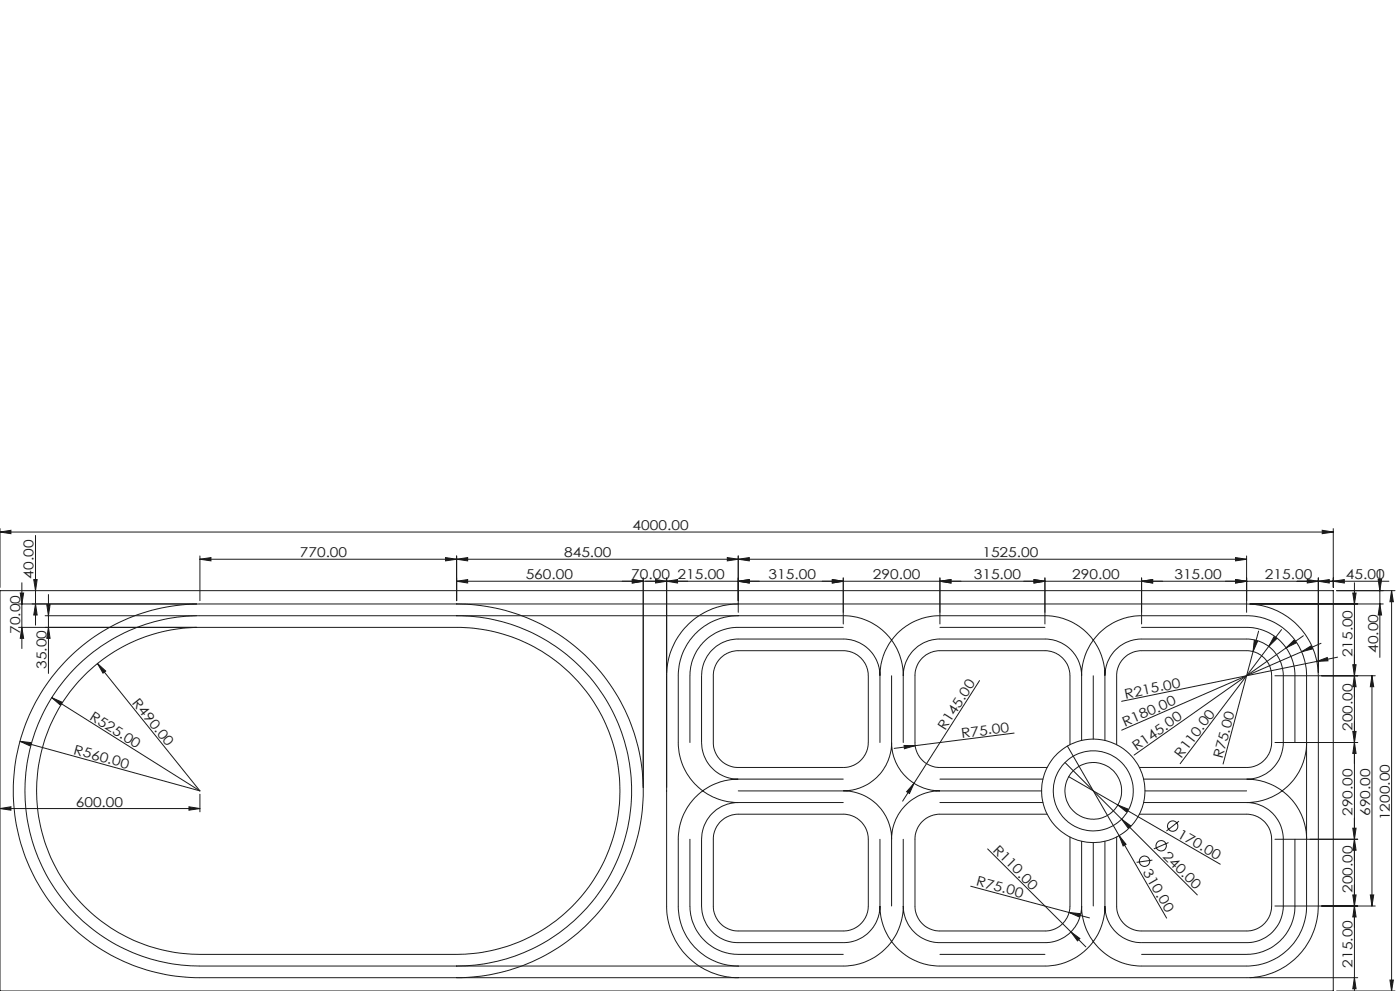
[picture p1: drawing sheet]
<svg xmlns="http://www.w3.org/2000/svg" width="420mm" height="297mm" viewBox="0 0 420 297" stroke-linecap="round" stroke-linejoin="round" font-family="sans-serif">
<g fill="none" stroke="#191924" stroke-width=".3">
<path d="M0 159.5l3.3-.6v1zM0 158.4v17.6M0 159.5h400M396.7 158.9l3.3 .6-3.3 .4zM400 158.4v17.6M0 177h400v120h-400zM6.1 177.7h1l-.5 3.3zM6.6 174.7v19.7M10.1 173.7h1l-.4 3.3zM10.7 160.5v26.9M14.5 178.2v23.6M60 167.6l3.3-.5v1z"/>
<path d="M60 166.6v13.4M60 167.6h314M133.7 167.1l3.3 .5-3.3 .5zM137 174.2l3.3-.5v1zM137 167.6l3.3-.5v1zM137 174.2h279.7M137 166.6v13.4M189.7 173.7l3.3 .5-3.3 .5zM193 173.2v62.8M196.7 173.7l3.3 .5-3.3 .5zM200 173.2v98.3a21.5 21.5 0 0 0 21.5 21.5M200 174.2l3.3-.5v1z"/>
<path d="M218.2 167.1l3.3 .5-3.3 .5zM221.5 174.2l3.3-.5v1zM221.5 167.6l3.3-.5v1zM221.5 166.6v16.9M249.7 173.7l3.3 .5-3.3 .5zM253 173.2v13.8M282 174.2l3.3-.5v1zM282 173.2v13.8M310.2 173.7l3.3 .5-3.3 .5zM313.5 173.2v13.8M342.5 174.2l3.3-.5v1zM342.5 173.2v13.8"/>
<path d="M370.7 167.1l3.3 .5-3.3 .5zM370.7 173.7l3.3 .5-3.3 .5zM374 166.6v16.9M392.2 173.7l3.3 .5-3.3 .5zM395.5 174.2l3.3-.5v1zM395.5 173.2v28.3M400 174.2l3.3-.5v1zM401 177h17.5M405.8 177.7h1l-.5 3.3zM406.3 174.7v122.4M413.5 173.7h1l-.6 3.3zM413.9 170.7v26.3"/>
<path d="M417.5 177v120M417.5 177l.5 3.3h-1zM5.6 181h53.4M5.6 188h53.4M6.6 188l.5 3.3h-1zM10.7 181l.4 3.3h-1zM13.5 184.5h45.5M14 181.2h1l-.5 3.3zM14.5 188l.5 3.3h-1zM20.4 197.4a56.1 56.1 0 0 1 39.6-16.4h314a21.6 21.6 0 0 1 21.5 21.5v69a21.5 21.5 0 0 1-21.5 21.5h-314a56 56 0 0 1-51.7-34.6 56 56 0 0 1 12.1-61zM29.2 198.9l2.5 2.2-.8 .7zM29.2 198.9l30.8 38.1"/>
<path d="M137 181a56 56 0 0 1 56 56 56 56 0 0 1-56 56M137 184.5a52.5 52.5 0 0 1 52.5 52.5 52.5 52.5 0 0 1-52.5 52.5M216.2 197.2l1.2-1 1.4-.7 2.3-.5h31.9a7.5 7.5 0 0 1 7.5 7.5v20a7.5 7.5 0 0 1-7.5 7.5h-31.5a7.5 7.5 0 0 1-7.5-7.5v-20.4l.6-2.6zM221.5 181a21.5 21.5 0 0 0-21.5 21.5M221.5 184.5a18 18 0 0 0-18 18v20a18 18 0 0 0 18 18M253 188h-31.5a14.5 14.5 0 0 0-14.5 14.5v20M282 188h31.5M342.5 188h31.5a14.5 14.5 0 0 1 14.5 14.5v20M375 181h40M375.9 195.3l-9 33.7M376.3 191.9l1 .3-1.4 3.1zM377.6 189.2l-1.7 6.1"/>
<path d="M380.6 193.7l-26.6 35.2M382.2 190.8l.8 .6-2.4 2.3zM384.5 188.7l-3.9 5M385.8 194.2l2.4-2.4 .6 .9zM385.8 194.2l-45.6 32.1M390.5 195.3l2.8-1.7 .4 .9zM390.5 195.3l-54 23.5M391 190.5l-5.2 3.7M395 198.2l3.2-1.1 .2 .9zM396.3 192.8l-5.8 2.5M401.3 197l-64.8 13.2M405.8 199.2h1l-.5 3.3z"/>
<path d="M413.9 181l.6 3.3h-1zM15.5 209.1l3.1 1.3-.5 .9zM15.5 209.1l44.5 27.9M25.3 202.4a48.7 48.7 0 0 1 34.7-14.4h77a49 49 0 0 1 49 49 49 49 0 0 1-49 49h-77a49 49 0 0 1-45.3-30.2 49 49 0 0 1 10.6-53.4zM264 202.5a11 11 0 0 0-11-11h-31.5a11 11 0 0 0-11 11v20a11 11 0 0 0 11 11M264 202.5a17.9 17.9 0 0 1 18-18h31.5a17.9 17.9 0 0 1 18 18M264 202.5v20M267.5 202.5v20M271 202.5a17.9 17.9 0 0 0-18-18h-193a52.5 52.5 0 0 0-52.5 52.5 52.5 52.5 0 0 0 52.5 52.5h193a18 18 0 0 0 18-18M271 202.5a11 11 0 0 1 11-11h31.5a11 11 0 0 1 11 11M271 202.5v20M293.9 204l-19.7 30.7"/>
<path d="M304.2 219.7l-29.7 3.8M324.5 202.5a17.9 17.9 0 0 1 18-18h31.5a17.9 17.9 0 0 1 18 18v69a18 18 0 0 1-18 18h-31.5a18 18 0 0 1-18-18M324.5 202.5v19.4M328 202.5v19M331.5 202.5v19.4M331.5 202.5a11 11 0 0 1 11-11h31.5a11 11 0 0 1 11 11v20a11 11 0 0 1-11 11M405.8 219.2h1l-.5 3.3zM406.3 202.5l.5 3.3h-1zM411.6 202.5l.5 3.3h-1zM411.6 202.5v69M412.6 202.5h-30.1M6 222.2l3.3 .4-.3 1z"/>
<path d="M6 222.2l54 14.8M60 238v5.3M221.5 233.5a18.1 18.1 0 0 0-18 18v20a18 18 0 0 0 18 18M221.5 237h31.5M221.5 233.5h31.5M253 237a14.5 14.5 0 0 1 14.5 14.5M267.5 222.5a14.6 14.6 0 0 0 14.5 14.5M267.5 222.5a14.5 14.5 0 0 1-14.5 14.5M271.2 223.4l3.3 .1-3.2 .9zM274.2 234.7l-1.4 3.1-.8-.5zM274.2 234.7l-3.4 5.4M274.5 223.5l-6.2 .8"/>
<path d="M282 237a14.5 14.5 0 0 0-14.5 14.5M282 237h30.5M282 233.5h30.9M319.5 228.5l39.7 39.7M320.2 223.6l29.8 51.6M320.6 232.8l45.5 26.2M321 223.2v-20.7a7.5 7.5 0 0 0-7.5-7.5h-31.5a7.5 7.5 0 0 0-7.5 7.5v20a7.5 7.5 0 0 0 7.5 7.5h32.1M335 223.2v-20.7a7.5 7.5 0 0 1 7.5-7.5h31.5a7.5 7.5 0 0 1 7.5 7.5v20a7.5 7.5 0 0 1-7.5 7.5h-32.2M343.1 233.5h30.9M343.5 237h30.5M374 233.5a18 18 0 0 1 18 18M382.5 222.5h24.8"/>
<path d="M392 222.5a18 18 0 0 1-18 18M406.3 222.5l.5 3.3h-1zM0 242.3l3.3-.5v1zM0 242.3h60M56.7 241.8l3.3 .5-3.3 .5zM207 251.5v20a14.6 14.6 0 0 0 14.5 14.5h31.5M216.2 246.2l1.2-1 1.4-.7 2.3-.5h31.9a7.5 7.5 0 0 1 7.5 7.5v20a7.5 7.5 0 0 1-7.5 7.5h-31.5a7.5 7.5 0 0 1-7.5-7.5v-20.4l.6-2.6zM221.5 240.5a11 11 0 0 0-11 11v20a11 11 0 0 0 11 11h31.5a11 11 0 0 0 11-11M221.5 240.5h31.5M264 251.5v20M267.5 251.5v20M271 251.5v20"/>
<path d="M282 240.5h30.9M296.3 254.4l29.5 29.4M314.1 244h-32.1a7.5 7.5 0 0 0-7.5 7.5v20a7.5 7.5 0 0 0 7.5 7.5h31.5a7.5 7.5 0 0 0 7.5-7.5v-20.6M324.5 252.1v19.4M328 252.5v19M331.5 252.1v19.4M335.4 241.3l3.1 1.2-.5 .8zM335.7 250.4l2.1 2.6-.9 .5zM336.5 245.5l2.7 2-.7 .7zM341.8 244h32.2a7.5 7.5 0 0 1 7.5 7.5v20a7.5 7.5 0 0 1-7.5 7.5h-31.5a7.5 7.5 0 0 1-7.5-7.5v-20.6M343.1 240.5h30.9M345.7 257.8l-4.7 .6"/>
<path d="M350.6 252.5l-4.5 1.9M353.7 246.1l-3.8 3M374 240.5a11 11 0 0 1 11 11v20a11 11 0 0 1-11 11h-31.5a11 11 0 0 1-11-11M382.5 251.5h24.8M388.5 251.5v20a14.5 14.5 0 0 1-14.5 14.5h-31.5M405.8 248.2h1l-.5 3.3zM406.3 251.5l.5 3.3h-1zM264 271.5a18 18 0 0 0 18 18h31.5a18 18 0 0 0 18-18M271 271.5a11 11 0 0 0 11 11h31.5a11 11 0 0 0 11-11M291.2 265.6l35.6 9.5M320.7 273.5l3.4 .3-.3 1zM321.3 279.3l2.7 2-.7 .7z"/>
<path d="M405.8 268.2h1l-.5 3.3zM406.3 271.5l.5 3.3h-1zM411.1 268.2h1l-.5 3.3zM412.6 271.5h-30.1M282 286h31.5M375 293h32.3M401 297h17.5M406.3 293l.5 3.3h-1zM417 293.7h1l-.5 3.3z"/>
<circle cx="328" cy="237" r="12"/>
<circle cx="328" cy="237" r="8.5"/>
<circle cx="328" cy="237" r="15.5"/>
<circle cx="343.4" cy="258.1" r="1.56"/>
<circle cx="348.3" cy="253.5" r="1.56"/>
<circle cx="351.8" cy="247.6" r="1.55"/>
</g>
<g fill="#191924">
<path d="M29.2 198.9l2.5 2.2-.8 .7z"/>
<path d="M321.3 279.3l2.7 2-.7 .7z"/>
<path d="M15.5 209.1l3.1 1.3-.5 .9z"/>
<path d="M6 222.2l3.3 .4-.3 1z"/>
<path d="M320.7 273.5l3.4 .3-.3 1z"/>
<path d="M271.2 223.4l3.3 .1-3.2 .9z"/>
<path d="M395 198.2l3.2-1.1 .2 .9z"/>
<path d="M390.5 195.3l2.8-1.7 .4 .9z"/>
<path d="M385.8 194.2l2.4-2.4 .6 .9z"/>
<path d="M382.2 190.8l.8 .6-2.4 2.3z"/>
<path d="M274.2 234.7l-1.4 3.1-.8-.5z"/>
<path d="M376.3 191.9l1 .3-1.4 3.1z"/>
<path d="M335.7 250.4l2.1 2.6-.9 .5z"/>
<path d="M336.5 245.5l2.7 2-.7 .7z"/>
<path d="M335.4 241.3l3.1 1.2-.5 .8z"/>
<path d="M200 174.2l3.3-.5v1zM189.7 173.7l3.3 .5-3.3 .5z"/>
<path d="M249.7 173.7l3.3 .5-3.3 .5zM221.5 174.2l3.3-.5v1z"/>
<path d="M56.7 241.8l3.3 .5-3.3 .5zM0 242.3l3.3-.5v1zM370.7 173.7l3.3 .5-3.3 .5zM342.5 174.2l3.3-.5v1zM221.5 174.2l3.3-.5v1zM196.7 173.7l3.3 .5-3.3 .5z"/>
<path d="M0 159.5l3.3-.6v1zM396.7 158.9l3.3 .6-3.3 .4zM221.5 167.6l3.3-.5v1zM370.7 167.1l3.3 .5-3.3 .5zM282 174.2l3.3-.5v1zM310.2 173.7l3.3 .5-3.3 .5zM370.7 173.7l3.3 .5-3.3 .5zM395.5 174.2l3.3-.5v1zM392.2 173.7l3.3 .5-3.3 .5zM400 174.2l3.3-.5v1zM137 174.2l3.3-.5v1zM189.7 173.7l3.3 .5-3.3 .5z"/>
<path d="M60 167.6l3.3-.5v1zM133.7 167.1l3.3 .5-3.3 .5z"/>
<path d="M249.7 173.7l3.3 .5-3.3 .5zM282 174.2l3.3-.5v1z"/>
<path d="M406.3 251.5l.5 3.3h-1zM405.8 219.2h1l-.5 3.3z"/>
<path d="M411.1 268.2h1l-.5 3.3zM411.6 202.5l.5 3.3h-1zM413.9 181l.6 3.3h-1zM413.5 173.7h1l-.6 3.3zM406.3 202.5l.5 3.3h-1zM405.8 177.7h1l-.5 3.3z"/>
<path d="M10.7 181l.4 3.3h-1zM10.1 173.7h1l-.4 3.3z"/>
<path d="M14 181.2h1l-.5 3.3zM14.5 188l.5 3.3h-1z"/>
<path d="M6.1 177.7h1l-.5 3.3zM6.6 188l.5 3.3h-1zM405.8 199.2h1l-.5 3.3zM406.3 222.5l.5 3.3h-1zM405.8 248.2h1l-.5 3.3zM406.3 271.5l.5 3.3h-1zM405.8 268.2h1l-.5 3.3zM406.3 293l.5 3.3h-1z"/>
<path d="M417.5 177l.5 3.3h-1zM417 293.7h1l-.5 3.3z"/>
<path d="M310.2 173.7l3.3 .5-3.3 .5zM342.5 174.2l3.3-.5v1z"/>
<path d="M137 167.6l3.3-.5v1zM218.2 167.1l3.3 .5-3.3 .5z"/>
</g>
<g font-size="4.1" fill="#191924">
<text x="189.8" y="158.8">4000.00</text>
<text x="89.9" y="167">770.00</text>
<text x="169.2" y="167">845.00</text>
<text x="294.7" y="167">1525.00</text>
<text x="10.1" y="173.4" transform="rotate(-90 10.1 173.4)">40.00</text>
<text x="157.7" y="173.6">560.00</text>
<text x="189.4" y="173.6">70.00</text>
<text x="203.3" y="173.6">215.00</text>
<text x="230.6" y="173.6">315.00</text>
<text x="261.9" y="173.6">290.00</text>
<text x="292.1" y="173.6">315.00</text>
<text x="321.7" y="173.6">290.00</text>
<text x="352.3" y="173.6">315.00</text>
<text x="379.5" y="173.6">215.00</text>
<text x="403.8" y="173.6">45.00</text>
<text x="6" y="190" transform="rotate(-90 6 190)">70.00</text>
<text x="405.8" y="197" transform="rotate(-90 405.8 197)">215.00</text>
<text x="413.4" y="195.7" transform="rotate(-90 413.4 195.7)">40.00</text>
<text x="14" y="200.5" transform="rotate(-90 14 200.5)">35.00</text>
<text x="337.6" y="209.3" transform="rotate(-12 337.6 209.3)">R215.00</text>
<text x="26.6" y="215.4" transform="rotate(32 26.6 215.4)">R525.00</text>
<text x="39.5" y="210.7" transform="rotate(51 39.5 210.7)">R490.00</text>
<text x="283.5" y="219.1" transform="rotate(-58 283.5 219.1)">R145.00</text>
<text x="288.5" y="221.1" transform="rotate(-7 288.5 221.1)">R75.00</text>
<text x="337.5" y="217.8" transform="rotate(-24 337.5 217.8)">R180.00</text>
<text x="405.8" y="219.1" transform="rotate(-90 405.8 219.1)">200.00</text>
<text x="21.9" y="225.9" transform="rotate(15 21.9 225.9)">R560.00</text>
<text x="341" y="225.1" transform="rotate(-35 341 225.1)">R145.00</text>
<text x="354.4" y="227.5" transform="rotate(-53 354.4 227.5)">R110.00</text>
<text x="366.7" y="227.6" transform="rotate(-75 366.7 227.6)">R75.00</text>
<text x="22.7" y="241.7">600.00</text>
<text x="405.8" y="244.5" transform="rotate(-90 405.8 244.5)">290.00</text>
<text x="411" y="244.5" transform="rotate(-90 411 244.5)">690.00</text>
<text x="416.9" y="245.8" transform="rotate(-90 416.9 245.8)">1200.00</text>
<text x="353" y="250.7" transform="rotate(30 353 250.7)">170.00</text>
<text x="297.7" y="254.9" transform="rotate(45 297.7 254.9)">R110.00</text>
<text x="348.7" y="256.8" transform="rotate(45 348.7 256.8)">240.00</text>
<text x="342.8" y="261.4" transform="rotate(60 342.8 261.4)">310.00</text>
<text x="292.6" y="265.4" transform="rotate(15 292.6 265.4)">R75.00</text>
<text x="405.8" y="267.6" transform="rotate(-90 405.8 267.6)">200.00</text>
<text x="405.8" y="290" transform="rotate(-90 405.8 290)">215.00</text>
</g>
</svg>
